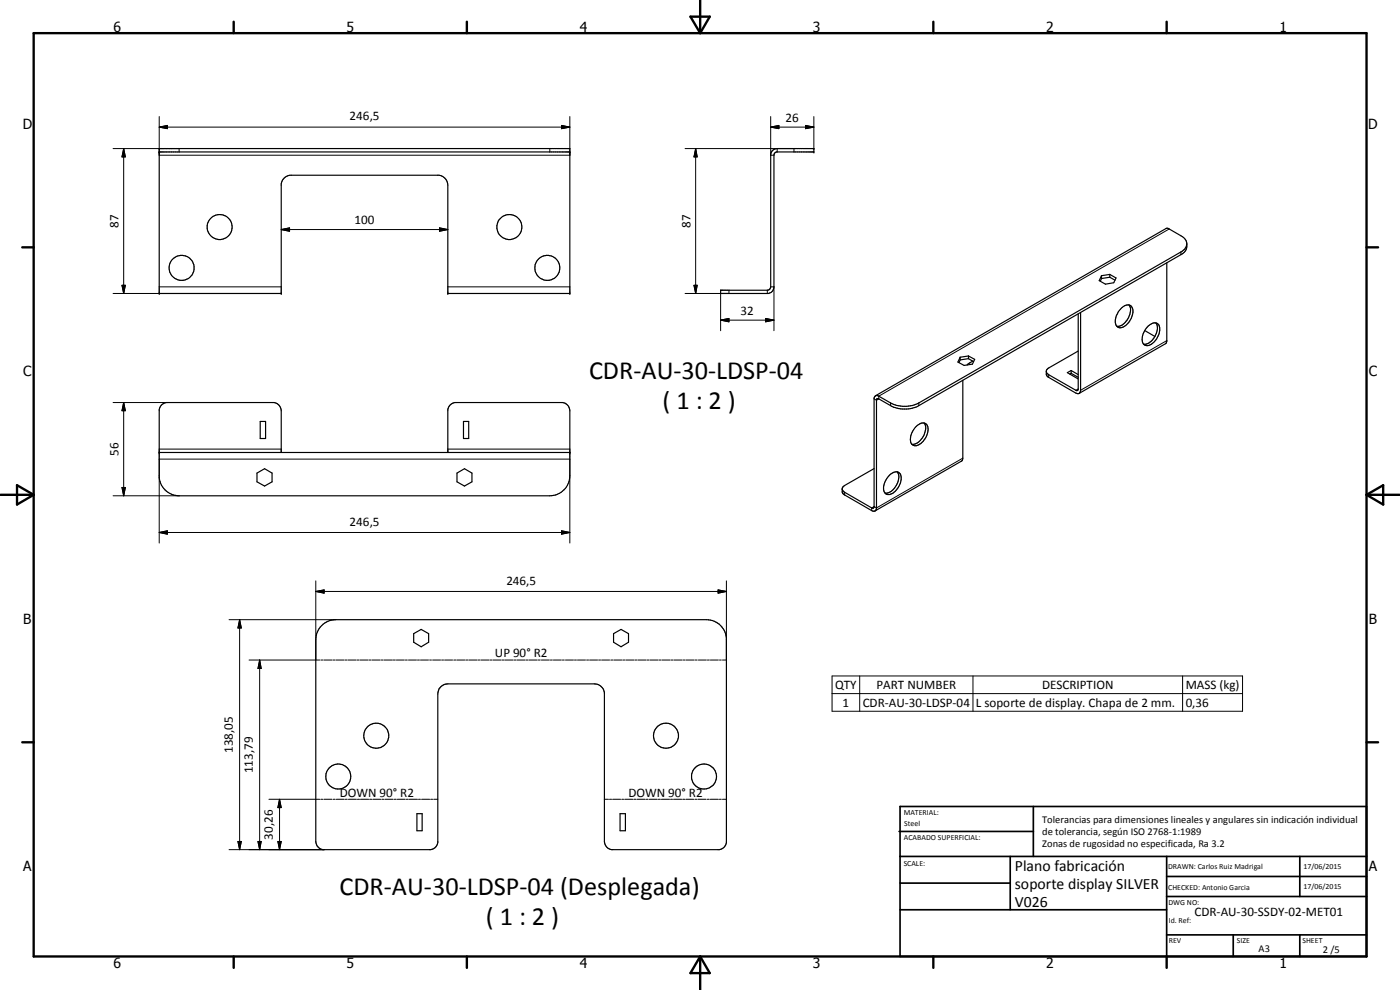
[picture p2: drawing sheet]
<svg xmlns="http://www.w3.org/2000/svg" width="420mm" height="297mm" viewBox="0 0 420 297" stroke-linecap="round" stroke-linejoin="round" font-family="sans-serif">
<g fill="none" stroke="#000" stroke-width=".35">
<path d="M47.8 44.6h123.2v43.5h-36.6v-32.6a3.1 3.1 0 0 0-2.6-2.9h-44.8a3.1 3.1 0 0 0-2.6 2.6v32.9h-36.6zM47.8 45.6h123.2M231.7 45.3l.6-.5 .9-.2h11.1v1h-11.2l-.7 .5-.3 40.6-.5 .9-1 .5h-14.3v-1h14l.6-.2 .4-.6v-40.1zM350.2 78.9l-.2 24-26.1 15.1M356.2 73.2a2.97 2.97 0 0 1-1.8 3.2l-78.7 45.3a9.2 9.2 0 0 1-8.4 0l-3.6-2-.6 .1-.1 32.6a.89 .89 0 0 1-.7 1l-.7-.2-8.1-4.7-.7-.8v-1.3l.7-.7 8.8-5.1M356.2 73.2a3.1 3.1 0 0 1-1.8 2.4l-78.7 45.3a9.2 9.2 0 0 1-8.4 0l-4-2.2-.6 .1-.4 .6v32.9l-.7 .1-8.3-4.8-.5-.8M356.2 73.2l-.3-1.1-.7-.9-4.5-2.6-.7-.1-87.2 50.2M323.6 94.2l-.1 22.8-.3 .2-.3-.1-8.2-4.7-.6-.5-.1-.4M324.3 93.8v23.3a.89 .89 0 0 1-.4 .9 .89 .89 0 0 1-1-.1l-8.4-4.8-.5-.7v-1.1l.5-.8 9.1-5.2M330.6 82.7v.9M330.6 83.6l-.4 .8M333.1 82.3l1.8 1.1-.6 1.4-2.5 .5-1.9-1.1 .7-1.5"/>
<path d="M333.1 82.3v.9M333.1 83.2l1.5 .9M333.1 82.3l-2.5 .4M333.1 83.2l-2.5 .4M336.5 92.5a2.02 2.02 0 0 1 3.2-.4 4.5 4.5 0 0 1-1.2 4.9 2.3 2.3 0 0 1-3.3 1l-.2-.3a4.5 4.5 0 0 1 1.5-5.2zM338.8 91.5a4.3 4.3 0 0 1-1.1 5.2l-1.3 1-1.2 .2M343.6 99.2l3 1.8M344.6 97.8a2.11 2.11 0 0 1 3.2-.3 5 5 0 0 1-3.5 6.2 1.71 1.71 0 0 1-1.5-2.3 6.2 6.2 0 0 1 1.8-3.6zM346.9 96.9a4.7 4.7 0 0 1-2.8 6.3l-.9 .1M288.2 107.2v.8M288.2 108l-.4 .8M289 114.1v23.4l-.2 .6-26.2 15.2"/>
<path d="M290.6 106.8l1.9 1-.7 1.5-2.5 .3-1.8-1 .7-1.4M290.6 106.8v.8M290.6 107.6l1.6 .9M290.6 106.8l-2.4 .4M290.6 107.6l-2.4 .4M292 108.3l-1.8 1.2M321.5 112l-.5 .2M321.5 112l2.1 1.2M321.5 111.2l-1.2 .6 3.3 1.9M321.5 111.2v.8M321.5 111.2l2.1 1.2M47.8 135.8h123.2"/>
<path d="M78.1 126.4h1.6v5.2h-1.6zM84.4 135.8v-12.6a2.58 2.58 0 0 0-2.2-2.4h-32.3a2.55 2.55 0 0 0-2.1 2.1v20.4a6.1 6.1 0 0 0 6 5.5h111.2a6.1 6.1 0 0 0 6-6.1v-19.5a2.58 2.58 0 0 0-2.1-2.4h-32.3a2.53 2.53 0 0 0-2.2 2.1v12.9M139.1 126.4h1.6v5.2h-1.6zM274.7 128.2a2.38 2.38 0 0 1 3.3-.9 4.4 4.4 0 0 1-1.3 5.5 2.08 2.08 0 0 1-3 .5 4.4 4.4 0 0 1 1-5.1zM277.4 126.9a4.6 4.6 0 0 1-1.2 5.2 3.1 3.1 0 0 1-2.5 1.2M77.1 141.9l2.3-1.3 2.2 1.3v2.7l-2.2 1.2-2.3-1.2zM137.1 141.9l2.3-1.3 2.2 1.3v2.7l-2.2 1.2-2.3-1.2zM267 142.5a1.94 1.94 0 0 1 3.3-.1 5.3 5.3 0 0 1-3.3 6 1.82 1.82 0 0 1-1.8-2.7l.5-1.3zM269.3 141.6a4.9 4.9 0 0 1-2.4 6.1l-1.3 .3M96.1 188.1a6 6 0 0 1 4.7-2.2h111.2a6 6 0 0 1 6 5.4v61.5a2.54 2.54 0 0 1-2.2 2.1h-32.3a2.58 2.58 0 0 1-2.1-2.4v-44.7a3 3 0 0 0-3-2.6h-44a3 3 0 0 0-3 3v44.6a2.54 2.54 0 0 1-2.2 2.1h-32.3a2.58 2.58 0 0 1-2.1-2.4v-60.6l.2-1.7zM124.2 190.1l2.2-1.3 2.2 1.3v2.6l-2.2 1.4-2.2-1.4zM184.1 190.1l2.3-1.3 2.2 1.3v2.6l-2.2 1.4-2.3-1.4z"/>
<path d="M125.1 244.1h1.6v5.2h-1.6zM186.1 244.1h1.6v5.2h-1.6z"/>
<circle cx="65.9" cy="68.1" r="3.8"/>
<circle cx="152.9" cy="68.1" r="3.7"/>
<circle cx="54.5" cy="80.4" r="3.8"/>
<circle cx="164.3" cy="80.4" r="3.8"/>
<circle cx="101.5" cy="233" r="3.8"/>
<circle cx="112.9" cy="220.7" r="3.8"/>
<circle cx="199.9" cy="220.8" r="3.7"/>
<circle cx="211.3" cy="233" r="3.7"/>
</g>
<g fill="none" stroke="#000" stroke-width=".3">
<path d="M47.8 38.1l2.4-.5v1zM47.8 35v11.6h123.2v-11.6M47.8 38.1h123.2M168.5 37.6l2.5 .5-2.5 .5zM231.3 38.1l2.5-.5v1zM231.3 35v11.6h1M231.3 38.1h13M241.8 37.6l2.5 .5-2.5 .5zM244.3 35v9.6M33.9 44.6h19.9v1M37.1 44.6l.5 2.5h-1zM37.1 44.6v43.5"/>
<path d="M165 44.6v1M205.6 44.6h32.7v1M208.8 44.6l.4 2.5h-.9zM208.8 44.6v43.5M233.2 44.6v1M84.4 68.9l2.5-.5v1zM84.4 68.9h50M131.9 68.4l2.5 .5-2.5 .5zM350.9 68.7l-87.2 50.2v.8l-.7 .4-.7-.4M354.4 75.6v.8M33.9 88.1h13.9M36.6 85.6h1l-.5 2.5z"/>
<path d="M47.8 86.1h36.6M134.4 86.1h36.6M208.3 85.6h.9l-.4 2.5zM216.3 96.1l2.5-.6v1.1zM216.3 96.1h16M216.3 88.1v11.1M218.8 87.1v1h-13.2M229.8 95.5l2.5 .6-2.5 .5zM230.3 87.1v1M231.3 86.1h1v13.1M314.7 112.4v.8M323.6 116.7l-.7 .4"/>
<path d="M350.2 102.2l-25.9 14.9M33.9 120.8h16.3M37.1 120.8l.5 2.4h-1zM37.1 120.8v28M47.8 134.7h36.6M134.4 134.7h36.6M267.3 120.9v.8M275.7 120.9v.8M289 137.5l-26 14.9-.7-.4-.7 .4v.8M33.9 148.8h19.9M36.6 146.3h1l-.5 2.5zM47.8 159.8l2.4-.5v1z"/>
<path d="M47.8 159.8h123.2M168.5 159.3l2.5 .5-2.5 .5zM253.5 147.7v.8M47.8 162.9v-25.1h123.2v25.1M94.8 177.5l2.5-.5v1zM94.8 177.5h123.2M94.8 174.3v23.7M215.5 177l2.5 .5-2.5 .5zM218 174.3v23.7h-1.2M68.7 185.9h32.1M71.9 185.9l.5 2.5h-1zM71.9 185.9v69"/>
<path d="M74.7 198h21.3M77.9 198l.5 2.6h-1zM77.9 198v56.9M96.3 198h.6M97.2 198h2.4M99.9 198h.6M100.8 198h2.4M103.5 198h.6M104.4 198h2.4M107.1 198h.7M108.1 198h2.4M110.8 198h.6"/>
<path d="M111.7 198h2.4M114.4 198h.6M115.3 198h2.5M118 198h.6M118.9 198h2.5M121.7 198h.5M122.6 198h2.4M125.3 198h.6M126.2 198h2.4M128.9 198h.6M129.8 198h2.4M132.5 198h.6"/>
<path d="M133.4 198h2.4M136.2 198h.6M137.1 198h2.4M139.8 198h.6M140.7 198h2.4M143.4 198h.6M144.3 198h2.4M147 198h.6M147.9 198h2.5M150.7 198h.6M151.5 198h2.5M154.3 198h.6"/>
<path d="M155.2 198h2.4M157.9 198h.6M158.8 198h2.4M161.5 198h.6M162.5 198h2.4M165.2 198h.6M166.1 198h2.4M168.8 198h.6M169.7 198h2.4M172.4 198h.6M173.3 198h2.4M176.1 198h.5"/>
<path d="M176.9 198h2.5M179.7 198h.5M180.5 198h2.5M183.3 198h.6M184.2 198h2.4M186.9 198h.6M187.8 198h2.4M190.5 198h.6M191.4 198h2.4M194.1 198h.7M195.1 198h2.4M197.8 198h.6"/>
<path d="M198.7 198h2.4M201.4 198h.6M202.3 198h2.5M205.1 198h.5M205.9 198h2.5M208.6 198h.6M209.6 198h2.4M212.3 198h.6M213.2 198h2.4M215.9 198h.6M249.7 202.8h123.2v10.6h-123.2zM249.7 208.1h123.2"/>
<path d="M258 202.8v10.6M292 202.8v10.6M354.9 202.8v10.6M80.7 239.8h15.3M83.9 239.8l.5 2.5h-1zM83.9 239.8v15.1M96.3 239.8h.6M97.2 239.8h2.4M100 239.8h.6M100.9 239.8h2.4M103.6 239.8h.6M104.6 239.8h2.4"/>
<path d="M107.3 239.8h.6M108.2 239.8h2.4M110.9 239.8h.7M111.9 239.8h2.4M114.6 239.8h.6M115.5 239.8h2.5M118.3 239.8h.6M119.2 239.8h2.4M122 239.8h.5M122.8 239.8h2.5M125.6 239.8h.6M126.5 239.8h2.4"/>
<path d="M129.2 239.8h.7M130.2 239.8h1.2M181.4 239.8h1.2M182.9 239.8h.6M183.8 239.8h2.5M186.6 239.8h.6M187.5 239.8h2.4M190.2 239.8h.7M191.2 239.8h2.4M193.9 239.8h.6M194.8 239.8h2.5M197.6 239.8h.6"/>
<path d="M198.5 239.8h2.4M201.2 239.8h.6M202.1 239.8h2.5M204.9 239.8h.6M205.8 239.8h2.4M208.6 239.8h.6M209.5 239.8h2.4M212.2 239.8h.6M213.1 239.8h2.5M215.9 239.8h.6M216.8 239.8h1.2M68.7 254.9h28.6"/>
<path d="M71.4 252.5h1l-.5 2.4zM77.4 252.5h1l-.5 2.4zM83.4 252.5h1l-.5 2.4z"/>
</g>
<g fill="#000">
<circle cx="47.8" cy="44.6" r=".18"/>
<circle cx="47.8" cy="45.6" r=".18"/>
<circle cx="171" cy="45.6" r=".18"/>
<circle cx="244.3" cy="45.6" r=".18"/>
<circle cx="244.3" cy="44.6" r=".18"/>
<circle cx="47.8" cy="88.1" r=".18"/>
<circle cx="84.4" cy="88.1" r=".18"/>
<circle cx="134.4" cy="88.1" r=".18"/>
<circle cx="171" cy="88.1" r=".18"/>
<circle cx="47.8" cy="135.8" r=".18"/>
<circle cx="171" cy="135.8" r=".18"/>
</g>
<g fill="none" stroke="#000" stroke-width=".71">
<path d="M10.1 9.9h400v277.1h-400zM70.1 6.5v3.4M140.1 6.5v3.4M207.2 5h5.8l-2.9 4.9zM210.1 0v9.9M280.1 6.5v3.4M350.1 6.5v3.4M6.7 74.2h3.4M410.1 74.2h3.5M.1 148.5h10M5.1 145.6l5 2.9-5 2.9zM410.1 148.5h10"/>
<path d="M410.1 148.5l5-2.9v5.8zM6.7 222.7h3.4M410.1 222.7h3.5M70.1 287v3.4M140.1 287v3.4M210.1 287v10M210.1 287l2.9 5h-5.8zM280.1 287v3.4M350.1 287v3.4"/>
</g>
<g fill="none" stroke="#000" stroke-width=".51">
<path d="M269.8 249.5h40.3M270.1 242h140v45h-140zM270.1 257h140M303.2 257v16M310.1 242v15M350.1 257v30M390.1 257v12M270.1 265h33.1M270.1 273h80M350.1 269h60M350.1 263h60M350.1 280.5h60"/>
<path d="M370.1 280.5v6.5M390.1 280.5v6.5"/>
</g>
<g fill="#000">
<path d="M47.8 38.1l2.4-.5v1zM168.5 37.6l2.5 .5-2.5 .5zM231.3 38.1l2.5-.5v1zM241.8 37.6l2.5 .5-2.5 .5zM37.1 44.6l.5 2.5h-1zM208.8 44.6l.4 2.5h-.9zM84.4 68.9l2.5-.5v1zM131.9 68.4l2.5 .5-2.5 .5zM36.6 85.6h1l-.5 2.5zM208.3 85.6h.9l-.4 2.5zM216.3 96.1l2.5-.6v1.1zM229.8 95.5l2.5 .6-2.5 .5z"/>
<path d="M37.1 120.8l.5 2.4h-1zM36.6 146.3h1l-.5 2.5zM47.8 159.8l2.4-.5v1zM94.8 177.5l2.5-.5v1zM168.5 159.3l2.5 .5-2.5 .5zM215.5 177l2.5 .5-2.5 .5zM71.9 185.9l.5 2.5h-1zM77.9 198l.5 2.6h-1zM71.4 252.5h1l-.5 2.4zM77.4 252.5h1l-.5 2.4zM83.4 252.5h1l-.5 2.4zM83.9 239.8l.5 2.5h-1z"/>
</g>
<g font-size="7.9">
<text x="176.8" y="113.6">CDR-AU-30-LDSP-04</text>
<text x="198.9" y="122.6">( 1 : 2 )</text>
<text x="101.9" y="268.6">CDR-AU-30-LDSP-04 (Desplegada)</text>
<text x="145.8" y="277.7">( 1 : 2 )</text>
</g>
<g font-size="4.7">
<text x="304.6" y="261.2">Plano fabricación</text>
<text x="304.6" y="266.6">soporte display SILVER</text>
<text x="304.6" y="272">V026</text>
</g>
<g font-size="4.2">
<text x="34" y="9.6">6</text>
<text x="104" y="9.6">5</text>
<text x="174" y="9.6">4</text>
<text x="244" y="9.6">3</text>
<text x="314" y="9.6">2</text>
<text x="384" y="9.6">1</text>
<text x="6.8" y="38.7">D</text>
<text x="410.6" y="38.7">D</text>
<text x="7" y="112.9">C</text>
<text x="410.8" y="112.9">C</text>
<text x="7" y="187.1">B</text>
<text x="410.8" y="187.1">B</text>
<text x="7" y="261.4">A</text>
<text x="410.8" y="261.4">A</text>
<text x="34" y="290.4">6</text>
<text x="104" y="290.4">5</text>
<text x="174" y="290.4">4</text>
<text x="244" y="290.4">3</text>
<text x="314" y="290.4">2</text>
<text x="384" y="290.4">1</text>
</g>
<g font-size="3.9">
<text x="104.9" y="36.1">246,5</text>
<text x="235.8" y="36.6">26</text>
<text x="35.6" y="68.4" transform="rotate(-90 35.6 68.4)">87</text>
<text x="106.4" y="67.4">100</text>
<text x="207.3" y="68.4" transform="rotate(-90 207.3 68.4)">87</text>
<text x="222.3" y="94.5">32</text>
<text x="35.6" y="136.8" transform="rotate(-90 35.6 136.8)">56</text>
<text x="104.9" y="157.7">246,5</text>
<text x="152" y="175.4">246,5</text>
<text x="148.5" y="197.3">UP 90° R2</text>
<text x="250.6" y="206.7">QTY</text>
<text x="263" y="206.7">PART NUMBER</text>
<text x="312.7" y="206.7">DESCRIPTION</text>
<text x="355.8" y="206.8">MASS (kg)</text>
<text x="252.8" y="212">1</text>
<text x="258.9" y="212">CDR-AU-30-LDSP-04</text>
<text x="292.9" y="212.1">L soporte de display. Chapa de 2 mm.</text>
<text x="355.8" y="212">0,36</text>
<text x="69.8" y="225.9" transform="rotate(-90 69.8 225.9)">138,05</text>
<text x="75.8" y="232" transform="rotate(-90 75.8 232)">113,79</text>
<text x="102" y="239.1">DOWN 90° R2</text>
<text x="188.6" y="239.1">DOWN 90° R2</text>
<text x="81.9" y="251.9" transform="rotate(-90 81.9 251.9)">30,26</text>
<text x="358.5" y="275">CDR-AU-30-SSDY-02-MET01</text>
</g>
<g font-size="3.1">
<text x="312.7" y="246.8">Tolerancias para dimensiones lineales y angulares sin indicación individual</text>
<text x="312.7" y="250.4">de tolerancia, según ISO 2768-1:1989</text>
<text x="312.7" y="254">Zonas de rugosidad no especificada, Ra 3.2</text>
<text x="377.7" y="285.6">A3</text>
<text x="397" y="285.9">2 /5</text>
</g>
<g font-size="2.4">
<text x="271.2" y="244.4">MATERIAL:</text>
<text x="271.3" y="252">ACABADO SUPERFICIAL:</text>
<text x="271.4" y="247.9">Steel</text>
<text x="271.2" y="259.7">SCALE:</text>
<text x="350.6" y="260.8">DRAWN: Carlos Ruiz Madrigal</text>
<text x="391.2" y="260.6">17/06/2015</text>
<text x="350.6" y="267">CHECKED: Antonio Garcia</text>
<text x="391.2" y="266.7">17/06/2015</text>
<text x="350.6" y="271.4">DWG NO:</text>
<text x="350.8" y="276.9">Id. Ref:</text>
<text x="350.8" y="282.8">REV</text>
<text x="371.2" y="282.9">SIZE</text>
<text x="390.9" y="282.9">SHEET</text>
</g>
</svg>
